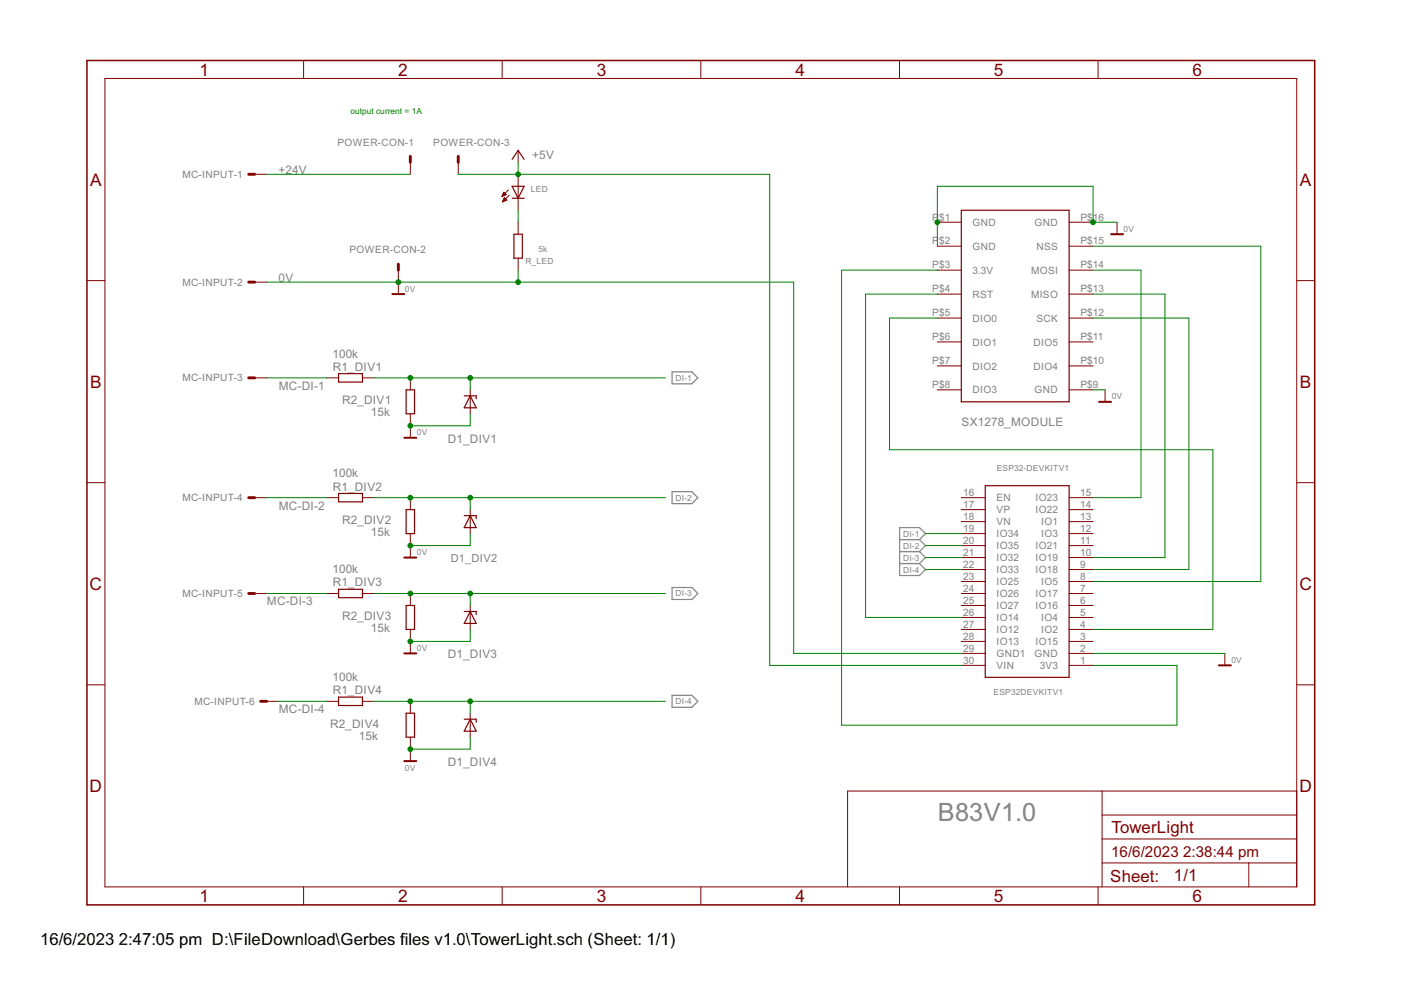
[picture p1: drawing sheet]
<svg xmlns="http://www.w3.org/2000/svg" width="297mm" height="210mm" viewBox="0 0 297 210" stroke-linecap="round" stroke-linejoin="round" font-family="sans-serif">
<path d="M142.5 78.8h4.2l1.3 1.3-1.3 1.3h-4.2zM142.5 104.2h4.2l1.3 1.3-1.3 1.3h-4.2zM190.7 114.4h4.2M190.7 116.9h4.2M190.7 119.5h4.2M194.9 114.4l1.3-1.3-1.3-1.2h-4.2v10.1h4.2l1.3-1.2-1.3-1.3M194.9 114.4l1.3 1.3-1.3 1.2M194.9 116.9l1.3 1.3-1.3 1.3M142.5 124.6h4.2l1.3 1.2-1.3 1.3h-4.2zM142.5 147.4h4.2l1.3 1.3-1.3 1.3h-4.2z" fill="none" stroke="#808080" stroke-width=".25"/>
<g fill="none" stroke="#800000" stroke-width=".21">
<path d="M22.2 16.6h252.7v171.4h-252.7zM64.4 12.8v3.8M106.5 12.8v3.8M148.6 12.8v3.8M190.7 12.8v3.8M232.8 12.8v3.8M54 37h2.5M87 34.4v2.6M97.2 34.4v2.6M109.9 31.9v2.5M109.9 37v7.6M18.4 59.5h3.8"/>
<path d="M54 59.8h2.5M84.5 57.3v5.1M106.5 41.6h.1M106.5 41.4h.4M106.6 41.3h.6M106.6 42.8h.1M106.6 41.2h.7M106.6 42.7h.3M106.7 41.1h.4M106.7 42.5h.5M106.7 41h.3M106.7 42.4h.7"/>
<path d="M106.8 42.3h.5M106.8 40.9h.1M106.8 40.8l.5 .5-.9 .4zM106.8 42.2h.4M106.9 42.1h.2M106.9 41.9l-.3 .9M106.9 41.9l.5 .5M106.9 41.9h.1M107.4 42.4l-.8 .4M107.8 40.3l-1.4 1.4M107.9 41.4l-1.3 1.4M109.9 47.1v2.6"/>
<path d="M109.9 54.7v2.6M198.7 47.1h5.1M198.7 52.2h5.1M198.7 57.3h5.1M226.7 47.1h5.1M226.7 52.2h5.1M226.7 57.3h5.1M236.8 47.1v2.6M274.9 59.5h3.8M198.7 62.4h5.1M198.7 67.4h5.1M198.7 72.5h5.1"/>
<path d="M198.7 77.6h5.1M226.7 62.4h5.1M226.7 67.4h5.1M226.7 72.5h5.1M226.7 77.6h5.1M54 80.1h2.5M69.2 80.1h2.6M76.9 80.1h2.5M87 80.1v2.6M87 87.7v5.1M99.7 82.7v5M198.7 82.7h5.1"/>
<path d="M226.7 82.7h5.1M234.3 82.7v2.5M18.4 102.3h3.8M54 105.5h2.5M69.2 105.5h2.6M76.9 105.5h2.5M87 105.5v2.6M87 113.1v5.1M99.7 108.1v5M203.8 105.5h5.1M203.8 118.2h5.1M203.8 115.7h5.1"/>
<path d="M203.8 113.1h5.1M203.8 110.6h5.1M203.8 108.1h5.1M226.7 105.5h5.1M226.7 118.2h5.1M226.7 115.7h5.1M226.7 113.1h5.1M226.7 110.6h5.1M226.7 108.1h5.1M274.9 102.3h3.8M54 125.8h2.5M69.2 125.8h2.6"/>
<path d="M76.9 125.8h2.5M87 125.8v2.6M87 133.5v5M99.7 128.4v5.1M203.8 125.8h5.1M203.8 138.5h5.1M203.8 136h5.1M203.8 133.5h5.1M203.8 130.9h5.1M203.8 128.4h5.1M203.8 123.3h5.1M203.8 120.8h5.1"/>
<path d="M226.7 125.8h5.1M226.7 138.5h5.1M226.7 136h5.1M226.7 133.5h5.1M226.7 130.9h5.1M226.7 128.4h5.1M226.7 123.3h5.1M226.7 120.8h5.1M259.7 138.5v2.6M18.4 145.2h3.8M56.5 148.7h2.6M69.2 148.7h2.6"/>
<path d="M76.9 148.7h2.5M87 148.7v2.5M87 156.3v5.1M99.7 151.2v5.1M203.8 141.1h5.1M226.7 141.1h5.1M274.9 145.2h3.8M233.7 167.7v20.3M233.7 177.9h41.2M233.7 172.8h41.2M274.9 167.7h-95.2v20.3M64.4 188v3.9"/>
<path d="M106.5 188v3.9M148.6 188v3.9M190.7 188v3.9M232.8 188v3.9M233.7 183h41.2M264.8 183v5"/>
</g>
<path d="M18.4 12.8h260.3v179.1h-260.3z" fill="none" stroke="#800000" stroke-width=".32"/>
<g fill="none" stroke="#800000" stroke-width=".25">
<path d="M108.6 39.5h2.5l-1.2 2.5zM108.6 33.8l1.3-1.9 1.2 1.9M108.6 42h2.5M109 49.7h1.7v5h-1.7zM203.8 44.6h22.9v40.6h-22.9zM71.8 79.2h5.1v1.8h-5.1zM86.1 82.7h1.8v5h-1.8zM98.4 83.9h2.6v.7M99.7 83.9l1.3 2.6h-2.6zM71.8 104.6h5.1v1.8h-5.1zM86.1 108.1h1.8v5h-1.8zM98.4 109.3h2.6v.7"/>
<path d="M99.7 109.3l1.3 2.6h-2.6zM208.9 103h17.8v40.6h-17.8zM71.8 124.9h5.1v1.8h-5.1zM86.1 128.4h1.8v5.1h-1.8zM98.4 129.6h2.6v.7M99.7 129.6l1.3 2.6h-2.6zM71.8 147.8h5.1v1.8h-5.1zM86.1 151.2h1.8v5.1h-1.8zM98.4 152.5h2.6v.6M99.7 152.5l1.3 2.5h-2.6z"/>
</g>
<path d="M235.6 49.7h2.5M83.2 62.4h2.5M85.7 92.8h2.6M233 85.2h2.6M85.7 118.2h2.6M85.7 138.5h2.6M258.4 141.1h2.6M85.7 161.4h2.6" fill="none" stroke="#800000" stroke-width=".42"/>
<path d="M52.7 37h1.3M87 33.1v1.3M97.2 33.1v1.3M52.7 59.8h1.3M84.5 56v1.3M52.7 80.1h1.3M52.7 105.5h1.3M52.7 125.8h1.3M55.3 148.7h1.2" fill="none" stroke="#800000" stroke-width=".61"/>
<g fill="none" stroke="#008000" stroke-width=".21">
<path d="M56.5 37h30.5M97.2 37h66v104.1h40.6M109.9 34.4v2.6M56.5 59.8h111.8v78.7h35.5M109.9 44.6v2.5M109.9 57.3v2.5M198.7 57.3h-20.3v96.5h71.1v-12.7h-17.7M231.8 57.3h10.1v48.2h-10.1M231.8 52.2h35.5v71.1h-35.5M236.8 47.1h-5v-7.6h-33.1v12.7M198.7 67.4h-10.1v28h68.6v38.1h-25.4M198.7 62.4h-15.2v68.5h20.3"/>
<path d="M231.8 62.4h15.2v55.8h-15.2M231.8 67.4h20.3v53.4h-20.3M56.5 80.1h12.7M79.4 80.1h61.7M99.7 80.1v2.6M99.7 87.7v2.6h-12.7M231.8 82.7h2.5M56.5 105.5h12.7M79.4 105.5h61.7M99.7 105.5v2.6M99.7 113.1v2.6h-12.7M196.2 115.7h7.6"/>
<path d="M196.2 113.1h7.6M196.2 118.2h7.6M56.5 125.8h12.7M79.4 125.8h61.7M99.7 125.8v2.6M99.7 133.5v2.5h-12.7M196.2 120.8h7.6M231.8 138.5h27.9M59.1 148.7h10.1M79.4 148.7h61.7M99.7 148.7v2.5M99.7 156.3v2.5h-12.7"/>
</g>
<g fill="#008000" stroke="#008000" stroke-width=".21">
<circle cx="84.5" cy="59.8" r=".51"/>
<circle cx="109.9" cy="59.8" r=".51"/>
<circle cx="87" cy="90.3" r=".51"/>
<circle cx="87" cy="115.7" r=".51"/>
<circle cx="87" cy="136" r=".51"/>
<circle cx="87" cy="158.8" r=".51"/>
<circle cx="198.7" cy="47.1" r=".51"/>
<circle cx="231.8" cy="47.1" r=".51"/>
<circle cx="109.9" cy="37" r=".51"/>
<circle cx="87" cy="80.1" r=".51"/>
<circle cx="99.7" cy="80.1" r=".51"/>
<circle cx="87" cy="105.5" r=".51"/>
<circle cx="99.7" cy="105.5" r=".51"/>
<circle cx="87" cy="125.8" r=".51"/>
<circle cx="99.7" cy="125.8" r=".51"/>
<circle cx="87" cy="148.7" r=".51"/>
<circle cx="99.7" cy="148.7" r=".51"/>
</g>
<text font-size="6" fill="#808080" x="198.8" y="174.1">B83V1.0</text>
<g font-size="4.1" fill="#800000">
<text x="42.3" y="16">1</text>
<text x="84.4" y="16">2</text>
<text x="126.5" y="16">3</text>
<text x="168.6" y="16">4</text>
<text x="210.7" y="16">5</text>
<text x="252.9" y="16">6</text>
<text x="19.1" y="39.4">A</text>
<text x="275.6" y="39.4">A</text>
<text x="19.1" y="82.2">B</text>
<text x="275.6" y="82.2">B</text>
<text x="19" y="125.1">C</text>
<text x="275.5" y="125.1">C</text>
<text x="19" y="167.9">D</text>
<text x="275.5" y="167.9">D</text>
<text x="42.3" y="191.2">1</text>
<text x="84.4" y="191.2">2</text>
<text x="126.5" y="191.2">3</text>
<text x="168.6" y="191.2">4</text>
<text x="210.7" y="191.2">5</text>
<text x="252.9" y="191.2">6</text>
</g>
<g font-size="4" fill="#800000">
<text x="235.6" y="176.6">TowerLight</text>
<text x="235.4" y="186.9">Sheet:</text>
<text x="248.9" y="186.8">1/1</text>
</g>
<g font-size="4">
<text x="8.5" y="200.4">16/6/2023</text>
<text x="25.2" y="200.4">2:47:05 pm D:\FileDownload\Gerbes files v1.0\TowerLight.sch (Sheet: 1/1)</text>
</g>
<g font-size="3.6" fill="#800000">
<text x="235.6" y="181.7">16/6/2023</text>
<text x="250.8" y="181.7">2:38:44 pm</text>
</g>
<g font-size="2.8" fill="#808080">
<text x="112.9" y="33.7">+5V</text>
<text x="59.1" y="37">+24V</text>
<text x="59.1" y="59.8">0V</text>
<text x="70.5" y="75.8">100k</text>
<text x="59.1" y="82.7">MC-DI-1</text>
<text x="70.5" y="78.6">R1_DIV1</text>
<text x="72.5" y="85.7">R2_DIV1</text>
<text x="78.6" y="88.2">15k</text>
<text x="95" y="93.8">D1_DIV1</text>
<text x="203.9" y="90.3">SX1278_MODULE</text>
<text x="70.5" y="101.2">100k</text>
<text x="70.5" y="104">R1_DIV2</text>
<text x="59.1" y="108.1">MC-DI-2</text>
<text x="72.5" y="111.1">R2_DIV2</text>
<text x="78.6" y="113.6">15k</text>
<text x="70.5" y="121.5">100k</text>
<text x="70.5" y="124.3">R1_DIV3</text>
<text x="56.6" y="128.4">MC-DI-3</text>
<text x="72.5" y="131.4">R2_DIV3</text>
<text x="78.6" y="134">15k</text>
<text x="95" y="139.5">D1_DIV3</text>
<text x="70.5" y="144.4">100k</text>
<text x="70.5" y="147.2">R1_DIV4</text>
<text x="59.1" y="151.2">MC-DI-4</text>
<text x="70" y="154.3">R2_DIV4</text>
<text x="76.1" y="156.8">15k</text>
<text x="95" y="162.4">D1_DIV4</text>
</g>
<text font-size="2.6" fill="#808080" x="95.6" y="119.1">D1_DIV2</text>
<g font-size="2.4" fill="#808080">
<text x="71.5" y="30.9">POWER-CON-1</text>
<text x="91.9" y="30.9">POWER-CON-3</text>
<text x="38.7" y="37.7">MC-INPUT-1</text>
<text x="197.7" y="46.8">P</text>
<text x="199.1" y="46.8">$1</text>
<text x="206.2" y="47.9">GND</text>
<text x="219.4" y="47.9">GND</text>
<text x="229.1" y="46.8">P$16</text>
<text x="74.1" y="53.7">POWER-CON-2</text>
<text x="197.7" y="51.8">P</text>
<text x="199.1" y="51.8">$2</text>
<text x="206.2" y="53">GND</text>
<text x="219.7" y="53">NSS</text>
<text x="229.1" y="51.8">P$15</text>
<text x="197.7" y="56.9">P$3</text>
<text x="206.2" y="58">3.3V</text>
<text x="218.6" y="58">MOSI</text>
<text x="229.1" y="56.9">P$14</text>
<text x="38.7" y="60.6">MC-INPUT-2</text>
<text x="197.7" y="62">P$4</text>
<text x="206.2" y="63.1">RST</text>
<text x="218.6" y="63.1">MISO</text>
<text x="229.1" y="62">P$13</text>
<text x="197.7" y="67.1">P$5</text>
<text x="206.2" y="68.2">DIO0</text>
<text x="219.7" y="68.2">SCK</text>
<text x="229.1" y="67.1">P$12</text>
<text x="197.7" y="72.1">P$6</text>
<text x="197.7" y="77.2">P$7</text>
<text x="206.2" y="73.3">DIO1</text>
<text x="219.1" y="73.3">DIO5</text>
<text x="229.1" y="77.2">P$10</text>
<text x="229.1" y="72.1">P$11</text>
<text x="38.7" y="80.9">MC-INPUT-3</text>
<text x="197.7" y="82.3">P$8</text>
<text x="206.2" y="78.3">DIO2</text>
<text x="206.2" y="83.4">DIO3</text>
<text x="219.1" y="78.3">DIO4</text>
<text x="219.4" y="83.4">GND</text>
<text x="229.1" y="82.3">P$9</text>
<text x="38.7" y="106.3">MC-INPUT-4</text>
<text x="204.2" y="105.2">16</text>
<text x="204.2" y="107.7">17</text>
<text x="211.3" y="106.3">EN</text>
<text x="219.6" y="106.3">IO23</text>
<text x="229" y="107.7">14</text>
<text x="229" y="105.2">15</text>
<text x="204.2" y="110.2">18</text>
<text x="204.2" y="112.8">19</text>
<text x="211.3" y="108.8">VP</text>
<text x="211.3" y="111.4">VN</text>
<text x="211.3" y="113.9">IO34</text>
<text x="219.6" y="108.8">IO22</text>
<text x="220.8" y="113.9">IO3</text>
<text x="220.8" y="111.4">IO1</text>
<text x="229" y="112.8">12</text>
<text x="229" y="110.2">13</text>
<text x="204.2" y="115.3">20</text>
<text x="204.2" y="117.9">21</text>
<text x="211.3" y="116.4">IO35</text>
<text x="211.3" y="119">IO32</text>
<text x="219.6" y="119">IO19</text>
<text x="219.6" y="116.4">IO21</text>
<text x="229" y="117.9">10</text>
<text x="229" y="115.3">11</text>
<text x="204.2" y="120.4">22</text>
<text x="204.2" y="122.9">23</text>
<text x="204.2" y="125.5">24</text>
<text x="211.3" y="121.5">IO33</text>
<text x="211.3" y="124.1">IO25</text>
<text x="219.6" y="121.5">IO18</text>
<text x="220.8" y="124.1">IO5</text>
<text x="229" y="125.5">7</text>
<text x="229" y="122.9">8</text>
<text x="229" y="120.4">9</text>
<text x="38.7" y="126.6">MC-INPUT-5</text>
<text x="204.2" y="128">25</text>
<text x="204.2" y="130.6">26</text>
<text x="211.3" y="126.6">IO26</text>
<text x="211.3" y="129.1">IO27</text>
<text x="211.3" y="131.7">IO14</text>
<text x="219.6" y="129.1">IO16</text>
<text x="219.6" y="126.6">IO17</text>
<text x="220.8" y="131.7">IO4</text>
<text x="229" y="130.6">5</text>
<text x="229" y="128">6</text>
<text x="204.2" y="133.1">27</text>
<text x="204.2" y="135.6">28</text>
<text x="211.3" y="134.2">IO12</text>
<text x="211.3" y="136.8">IO13</text>
<text x="219.6" y="136.8">IO15</text>
<text x="220.8" y="134.2">IO2</text>
<text x="229" y="135.6">3</text>
<text x="229" y="133.1">4</text>
<text x="204.2" y="138.2">29</text>
<text x="204.2" y="140.7">30</text>
<text x="211.3" y="139.3">GND1</text>
<text x="211.3" y="141.8">VIN</text>
<text x="219.4" y="139.3">GND</text>
<text x="220.5" y="141.8">3V3</text>
<text x="229" y="140.7">1</text>
<text x="229" y="138.2">2</text>
<text x="41.2" y="149.4">MC-INPUT-6</text>
</g>
<text font-size="2" fill="#008000" x="74.3" y="24.3">output current = 1A</text>
<g font-size="2" fill="#808080">
<text x="112.6" y="40.8">LED</text>
<text x="114.2" y="53.5">5k</text>
<text x="238.2" y="49.1">0V</text>
<text x="111.4" y="56">R_LED</text>
<text x="85.9" y="61.8">0V</text>
<text x="143.2" y="80.8">DI-1</text>
<text x="235.7" y="84.7">0V</text>
<text x="88.4" y="92.3">0V</text>
<text x="211.3" y="99.8">ESP32-DEVKITV1</text>
<text x="143.2" y="106.2">DI-2</text>
<text x="191.5" y="113.8">DI-1</text>
<text x="88.4" y="117.7">0V</text>
<text x="191.5" y="116.3">DI-2</text>
<text x="191.5" y="118.8">DI-3</text>
<text x="191.5" y="121.4">DI-4</text>
<text x="143.2" y="126.5">DI-3</text>
<text x="88.4" y="138">0V</text>
<text x="261.1" y="140.6">0V</text>
<text x="143.2" y="149.3">DI-4</text>
<text x="210.6" y="147.4">ESP32DEVKITV1</text>
<text x="85.9" y="163.4">0V</text>
</g>
</svg>
